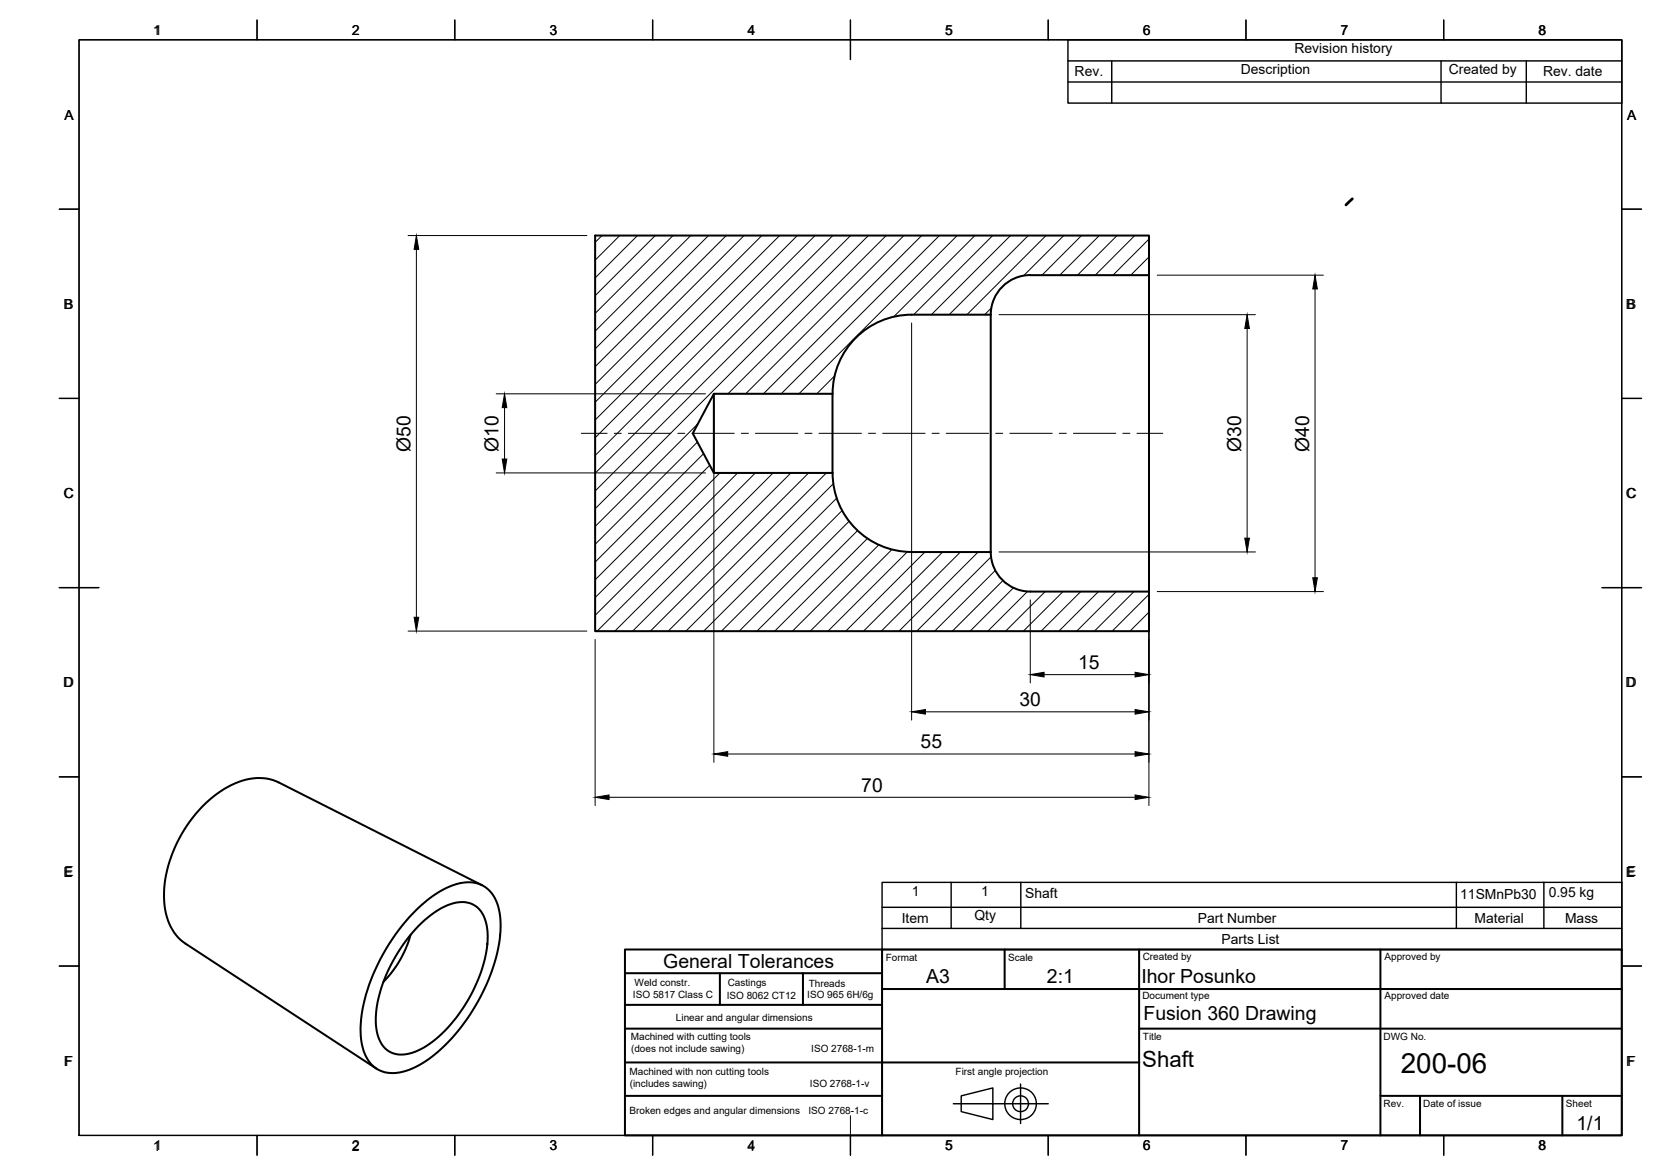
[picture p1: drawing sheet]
<svg xmlns="http://www.w3.org/2000/svg" width="420mm" height="297mm" viewBox="0 0 420 297" stroke-linecap="round" stroke-linejoin="round" font-family="sans-serif">
<!-- layer: Visible -->
<g fill="none" stroke="#000" stroke-width=".51">
<path d="M250.5 79.6h-20a20 20 0 0 0-20 19.9M250.5 79.6v60M260.5 69.6h30v-10.1h-140v100.1h140v-10.1h-30a10 10 0 0 1-10-10M260.5 69.5a10 10 0 0 0-10 10M290.5 69.6v79.9M180.5 99.6v20M210.5 99.6h-30l-5.4 10 5.4 10h30M210.5 99.6v20M210.5 119.5a20 20 0 0 0 20 20l20 .1M103.8 236.3a26.9 26.9 0 0 1-6.9 11.9M105.3 229.9a21.4 21.4 0 0 1 12.7-6.9 7.8 7.8 0 0 1 8.1 6.9 29.9 29.9 0 0 1-2.1 16.6 47.7 47.7 0 0 1-16.4 21.8 13.9 13.9 0 0 1-10.3 2.8 8.2 8.2 0 0 1-5.8-7.2 33.3 33.3 0 0 1 3.5-19 51.4 51.4 0 0 1 10.3-15zM105.8 234.1a18.7 18.7 0 0 1 10.3-6 6.1 6.1 0 0 1 6.9 5.5 26.3 26.3 0 0 1-3 16.1 34.4 34.4 0 0 1-13.6 15.5 8 8 0 0 1-8.5 .3 9.6 9.6 0 0 1-2.9-8.2 38.1 38.1 0 0 1 10.8-23.2z"/>
<path d="M121.9 223.8l-51.5-26a13.3 13.3 0 0 0-11.9 .7 33.1 33.1 0 0 0-17 29.4 13.3 13.3 0 0 0 5.4 10.7l48.2 31.5"/>
</g>
<!-- layer: PDF_Visible -->
<path d="M341.9 50.3l-1.6 1.5" fill="none" stroke="#000" stroke-width=".7"/>
<!-- layer: PDF_BORDER -->
<g fill="none" stroke="#000" stroke-width=".36">
<path d="M20 10.1h390v276.9h-390zM65 5.1v5M115 5.1v5M165 5.1v5M215 5.1v10M265 5.1v5M315 5.1v5M365 5.1v5M15 52.9h5M410 52.9h5M15 100.7h5M410 100.7h5"/>
<path d="M15 148.6h10M405 148.6h10M15 196.4h5M410 196.4h5M15 244.2h5M410 244.2h5M65 287v5M115 287v5M165 287v5M215 287v5M265 287v5M315 287v5"/>
<path d="M365 287v5"/>
</g>
<!-- layer: PDF_TITLEBLOCK -->
<g fill="none" stroke="#000" stroke-width=".51">
<path d="M158 246h65M158 254h65M182 246v8M203 246v8M223 240h187v47h-187zM223 240h-65v47h65M223 250h187M254 240v10M288 240v47M349 240v47M158 268.6h130M158 277h65"/>
<path d="M158 260h65M288 260h122M349 277h61M359 277v10M395 277v10"/>
</g>
<!-- layer: PDF_Custom Tables -->
<path d="M270 10.1h140v16h-140zM270 15.4h140M281.1 15.4v10.7M364.3 15.4v10.7M385.8 15.4v10.7M270 20.7h140" fill="none" stroke="#000" stroke-width=".36"/>
<!-- layer: PDF_Parts Lists -->
<path d="M223 223.1h187v16.9h-187zM223 234.7h187M223 229.4h187M240.5 223.1v11.6M258.1 223.1v11.6M368.2 223.1v11.6M390.3 223.1v11.6" fill="none" stroke="#000" stroke-width=".36"/>
<!-- layer: TITLEBLOCK -->
<g fill="none" stroke="#000" stroke-width=".36">
<path d="M241 279h24M243 277l8-2v8l-8-2zM258 274v10"/>
<circle cx="258" cy="279" r="4"/>
<circle cx="258" cy="279" r="2"/>
</g>
<!-- layer: BORDER -->
<g fill="none" stroke="#000" stroke-width=".25">
<path d="M20 10.1h390v276.9h-390zM65 5.1v5M115 5.1v5M165 5.1v5M215 5.1v10M265 5.1v5M315 5.1v5M365 5.1v5M15 52.9h5M410 52.9h5M15 100.7h5M410 100.7h5"/>
<path d="M15 148.6h10M405 148.6h10M15 196.4h5M410 196.4h5M15 244.2h5M410 244.2h5M65 287v5M115 287v5M165 287v5M215 282.1v9.9M265 287v5M315 287v5"/>
<path d="M365 287v5"/>
</g>
<!-- layer: Hatching -->
<g fill="none" stroke="#000" stroke-width=".25">
<path d="M152.2 59.5l-1.7 1.8M156.7 59.5l-6.2 6.3M161.2 59.5l-10.7 10.8M165.7 59.5l-15.2 15.2M170.1 59.5l-19.6 19.7M174.6 59.5l-24.1 24.2M179.1 59.5l-28.6 28.7M183.6 59.5l-33.1 33.2M188.1 59.5l-37.6 37.7M192.6 59.5l-42.1 42.2M197.1 59.5l-46.6 46.7M201.6 59.5l-51.1 51.2"/>
<path d="M206.1 59.5l-55.6 55.7M210.5 59.5l-60 60.1M215 59.5l-64.5 64.6M219.5 59.5l-69 69.1M224 59.5l-40 40.1M228.5 59.5l-40 40.1M233 59.5l-40 40.1M237.5 59.5l-40 40.1M242 59.5l-40 40.1M246.5 59.5l-20.5 20.6M251 59.5l-20 20.1M255.5 59.5l-20 20.1"/>
<path d="M259.9 59.5l-20 20.1M264.4 59.5l-20 20.1M268.9 59.5l-10.1 10.2M273.4 59.5l-10 10.1M277.9 59.5l-10 10.1M282.4 59.5l-10 10.1M286.9 59.5l-10 10.1M250.6 77.9l-1.7 1.7M290.4 60.5l-9 9.1M290.4 65l-4.5 4.6M290.4 69.5l-.1 .1M211 95l-4.5 4.6"/>
<path d="M176.3 111.7l-25.8 25.9M176.4 107.2l-25.9 25.9M177.9 114.7l-27.4 27.4M179.4 117.6l-28.9 29M182 119.6l-31.5 31.5M186.5 119.6l-36 36M191 119.6l-40 39.9M195.5 119.6l-40.1 39.9M199.9 119.6l-40 39.9M204.4 119.6l-40 39.9M208.9 119.6l-40 39.9M210.7 122.3l-37.3 37.2"/>
<path d="M211.5 125.9l-33.6 33.6M212.9 129.1l-30.5 30.4M214.6 131.8l-27.7 27.7M216.8 134.1l-25.4 25.4M219.3 136.1l-23.4 23.4M222.2 137.7l-21.9 21.8M225.5 138.9l-20.6 20.6M229.4 139.5l-20.1 20M233.8 139.5l-20 20M238.3 139.5l-20 20M242.8 139.5l-20 20M247.3 139.5l-20 20"/>
<path d="M250.5 140.8l-18.7 18.7M251.6 144.2l-15.3 15.3M253.5 146.8l-12.7 12.7M256.2 148.6l-10.9 10.9M259.8 149.5l-10.1 10M264.2 149.5l-10 10M268.7 149.5l-10 10M273.2 149.5l-10 10M277.7 149.5l-10 10M282.2 149.5l-10 10M286.7 149.5l-10 10M290.4 150.3l-9.2 9.2"/>
<path d="M290.4 154.8l-4.7 4.7M290.4 159.2l-.2 .3"/>
</g>
<!-- layer: Smart Centers -->
<g fill="none" stroke="#000" stroke-width=".25">
<path d="M147 109.5h6.5M155.3 109.5h1.8M158.8 109.5h10.8M171.3 109.5h1.8M174.9 109.5h10.7M187.4 109.5h1.8M191 109.5h10.7M203.5 109.5h1.8M207.1 109.5h10.7M219.6 109.5h1.7M223.1 109.5h10.7M235.6 109.5h1.8"/>
<path d="M239.2 109.5h10.7M251.7 109.5h1.8M255.3 109.5h10.7M267.8 109.5h1.8M271.4 109.5h10.7M283.8 109.5h1.8M287.4 109.5h6.6"/>
</g>
<!-- layer: FD_Dimensions -->
<g fill="none" stroke="#000" stroke-width=".25">
<path d="M103.2 59.5h45.2M105.3 63v93M252.6 79.6h64.8M292.5 69.6h42.1M332.4 73.1v73M125.4 99.6h53M230.5 81.6v100.4M315.3 83v53M125.4 119.6h53M127.6 103v13M180.5 101.6v91.1M252.6 139.5h64.8"/>
<path d="M103.2 159.5h45.2M260.5 151.6v21M290.4 151.6v52.1M292.5 149.5h42.1M150.5 161.7v42M234 179.9h53M263.9 170.5h23.1M184 190.6h103M154 201.6h133"/>
</g>
<g fill="#000" stroke="#000" stroke-width=".25">
<path d="M105.3 59.5l.6 3.5h-1.2zM332.4 69.6l.6 3.5h-1.1zM315.3 79.6l.5 3.4h-1.1zM127.6 99.6l.5 3.4h-1.1zM127 116h1.1l-.5 3.6zM314.7 136h1.1l-.5 3.5zM104.7 156h1.2l-.6 3.5zM331.9 146.1h1.1l-.6 3.4zM230.5 179.9l3.5-.5v1.1zM260.5 170.5l3.4-.5v1.1zM287 170l3.4 .5-3.4 .6zM287 179.4l3.4 .5-3.4 .6z"/>
<path d="M180.5 190.6l3.5-.6v1.2zM287 190l3.4 .6-3.4 .6zM150.5 201.6l3.5-.6v1.1zM287 201l3.4 .6-3.4 .5z"/>
</g>
<text font-size="7" x="354.1" y="271.2">200-06</text>
<text font-size="5.6" x="288.8" y="269.6">Shaft</text>
<g font-size="4.9">
<text x="103.7" y="114.2" transform="rotate(-90 103.7 114.2)">Ø50</text>
<text x="126" y="114.2" transform="rotate(-90 126 114.2)">Ø10</text>
<text x="313.7" y="114.2" transform="rotate(-90 313.7 114.2)">Ø30</text>
<text x="330.9" y="114.2" transform="rotate(-90 330.9 114.2)">Ø40</text>
<text x="272.6" y="169.1">15</text>
<text x="257.7" y="178.5">30</text>
<text x="232.7" y="189.2">55</text>
<text x="217.7" y="200.1">70</text>
<text x="167.7" y="244.7">General Tolerances</text>
<text x="234.2" y="248.5">A3</text>
<text x="264.6" y="248.5">2:1</text>
<text x="288.5" y="248.6">Ihor Posunko</text>
<text x="289.1" y="257.8">Fusion 360 Drawing</text>
<text x="398.5" y="285.8">1/1</text>
</g>
<g font-size="3.5">
<text x="38.6" y="8.9">11</text>
<text x="88.9" y="8.9">2</text>
<text x="138.9" y="8.8">3</text>
<text x="189" y="8.9">4</text>
<text x="238.9" y="8.8">5</text>
<text x="288.9" y="8.8">6</text>
<text x="338.9" y="8.9">7</text>
<text x="388.9" y="8.8">8</text>
<text x="327.3" y="13.3">Revision history</text>
<text x="271.7" y="19.3">Rev.</text>
<text x="313.7" y="18.7">Description</text>
<text x="366.3" y="18.7">Created by</text>
<text x="390.1" y="19.3">Rev. date</text>
<text x="16.3" y="30.3">A</text>
<text x="411.3" y="30.2">A</text>
<text x="16.1" y="78.1">B</text>
<text x="411.1" y="78.1">B</text>
<text x="16.1" y="125.9">C</text>
<text x="411.1" y="125.9">C</text>
<text x="16" y="173.8">D</text>
<text x="411" y="173.8">D</text>
<text x="16" y="221.6">E</text>
<text x="411" y="221.6">E</text>
<text x="230.5" y="226.6">1</text>
<text x="248" y="226.6">1</text>
<text x="259.2" y="227.1">Shaft</text>
<text x="369.1" y="227.2">11SMnPb30</text>
<text x="391.5" y="226.7">0.95 kg</text>
<text x="228" y="233.3">Item</text>
<text x="246.3" y="232.6">Qty</text>
<text x="302.8" y="233.3">Part Number</text>
<text x="372.8" y="233.3">Material</text>
<text x="395.6" y="233.3">Mass</text>
<text x="308.8" y="238.7">Parts List</text>
<text x="16.2" y="269.4">F</text>
<text x="411.1" y="269.4">F</text>
<text x="38.6" y="290.9">1</text>
<text x="88.9" y="290.9">2</text>
<text x="138.9" y="290.8">3</text>
<text x="189" y="290.9">4</text>
<text x="238.9" y="290.8">5</text>
<text x="288.9" y="290.8">6</text>
<text x="338.9" y="290.8">7</text>
<text x="388.9" y="290.8">8</text>
</g>
<g font-size="2.5">
<text x="223.9" y="242.8">Format</text>
<text x="254.9" y="242.9">Scale</text>
<text x="288.9" y="242.6">Created by</text>
<text x="350" y="242.6">Approved by</text>
<text x="160.4" y="249.4">Weld constr.</text>
<text x="184" y="249.2">Castings</text>
<text x="204.4" y="249.5">Threads</text>
<text x="160" y="252.4">ISO 5817 Class C</text>
<text x="183.7" y="252.5">ISO 8062 CT12</text>
<text x="204.1" y="252.3">ISO 965 6H/6g</text>
<text x="288.8" y="252.6">Document type</text>
<text x="350" y="252.6">Approved date</text>
<text x="159.5" y="262.9">Machined with cutting tools</text>
<text x="170.9" y="258.1">Linear and angular dimensions</text>
<text x="288.9" y="262.9">Title</text>
<text x="349.8" y="262.9">DWG No.</text>
<text x="159.5" y="265.9">(does not include sawing)</text>
<text x="205.1" y="265.9">ISO 2768-1-m</text>
<text x="159.1" y="271.8">Machined with non cutting tools</text>
<text x="159.2" y="274.9">(includes sawing)</text>
<text x="204.7" y="274.9">ISO 2768-1-v</text>
<text x="241.6" y="271.8">First angle projection</text>
<text x="159.1" y="281.5">Broken edges and angular dimensions</text>
<text x="204.4" y="281.5">ISO 2768-1-c</text>
<text x="349.8" y="279.9">Rev.</text>
<text x="359.8" y="279.9">Date of issue</text>
<text x="395.9" y="279.9">Sheet</text>
</g>
</svg>
